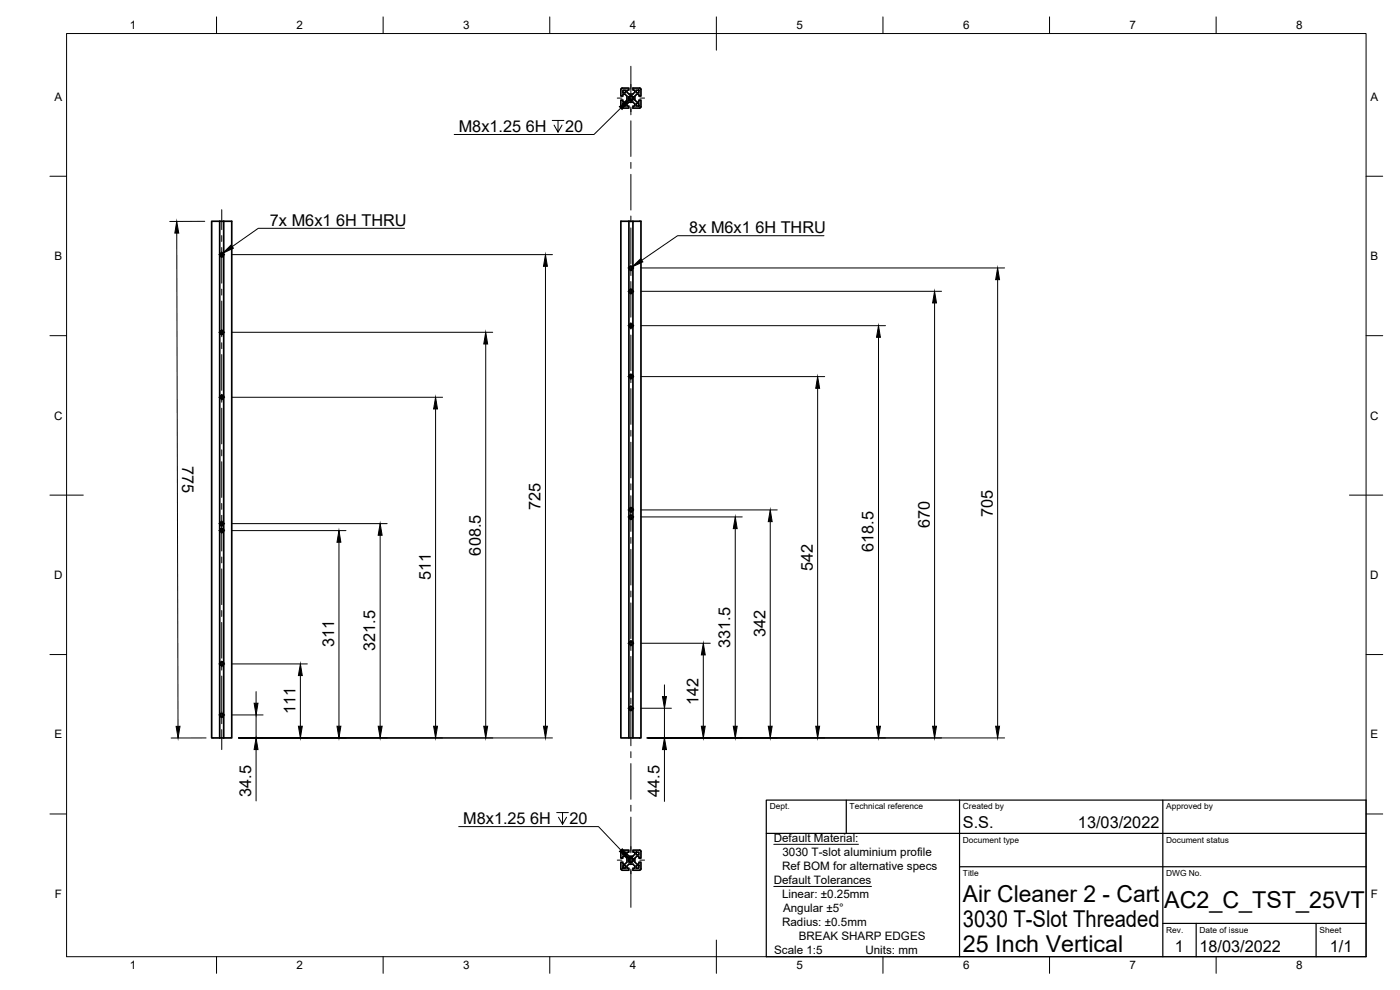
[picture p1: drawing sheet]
<svg xmlns="http://www.w3.org/2000/svg" width="420mm" height="297mm" viewBox="0 0 420 297" stroke-linecap="round" stroke-linejoin="round" font-family="sans-serif">
<!-- layer: Visible -->
<g fill="none" stroke="#000" stroke-width=".51">
<path d="M186.3 26.8v2h.6v-.6h.6l.7 .6v1.2l-.7 .6h-.6v-.6h-.6v2M186.4 26.8l.3-.4h2v.6h-.5v.6l.5 .6h1.2l.6-.6v-.6h-.6v-.6h2.1l.4 .4M186.9 27h.8v.8h-.8zM186.9 31h.8v.8h-.8zM188.8 29l.5-.3 .6 .3M189.6 30.2h-.6l-.3-.3 .1-.9-.1 .7 .6 .4 .6-.4v-.7l.1 .8-.4 .4M190.9 27h.8v.8h-.8zM190.9 31h.8v.8h-.8zM192.4 26.8v2h-.7v-.6h-.5l-.7 .6v1.2l.7 .6h.5v-.6h.7v2l-.2 .4h-2.3v-.6h.6v-.6l-.6-.6h-1.2l-.5 .6v.6h.5v.6h-2l-.3-.4M65.9 66.4h-2.4v155h3.6M65.9 66.4h1.2M65.9 66.4v155"/>
<path d="M66.1 76.1v.5l.3 .3 .6-.2v-.6l.1 .5-.2 .3h-.7l-.2-.4zM66.9 76.1l-.3-.2-.4 .2M67.1 66.4h2.5v155h-2.5M67.1 66.4v155M186.3 66.4h2.4v155h-2.4zM188.7 66.4h1.2M189.9 66.4h2.5v155h-2.5zM66.1 99.4l-.1 .6 .5 .3 .6-.4-.2-.5M66.1 99.4v.5l.3 .3 .6-.2-.1-.6M66.9 99.4l-.4-.2-.3 .2M189 80.1l-.1 .5 .3 .3 .6-.2v-.6l.1 .5-.2 .3h-.7l-.2-.4zM189.7 97.4l-.4-.2-.3 .2"/>
<path d="M189.7 87l-.3-.1-.4 .1M189.7 80.1l-.3-.2-.4 .2M66 119.1l.2 .4 .4 .2M66.2 118.8l.3-.2 .5 .2v.7l-.5 .2 .5-.2v-.5l-.5-.3-.5 .4zM188.9 112.9l.1 .4 .4 .2M189 112.6l.3-.2 .5 .2v.7l-.4 .2 .4-.2v-.5l-.5-.3-.5 .4zM66 159.1l.2 .4 .4 .2M66.9 156.8l-.4-.2-.3 .2M188.9 152.9l.1 .4 .4 .2M189 152.6l.5-.2 .3 .2 .1 .5-.2 .3-.3 .1 .4-.3-.1-.5-.5-.2-.4 .4zM189.7 154.8l-.4-.2-.3 .2M66 199.1l.2 .4 .4 .2"/>
<path d="M66.2 198.8l.5-.2 .3 .2 .1 .5-.2 .3-.4 .1 .5-.3-.1-.5-.5-.2-.4 .4zM188.9 192.9l.1 .4 .4 .2M189.9 192.7l-.1 .6-.4 .2M189.9 192.7l-.5-.3-.5 .3-.1 .2 .2-.3 .4-.1 .4 .3v.4l-.4 .3M66.1 214.2l-.1 .6 .5 .3 .5-.3-.1-.6M66.1 214.2v.6l.4 .2 .5-.2-.1-.6M66.9 214.2l-.4-.2-.3 .2M189.7 212.2l-.4-.2-.3 .2M188.7 221.4h1.2M186.3 255.5v2h.6v-.6h.6l.7 .6v1.2l-.7 .6h-.6v-.6h-.6v2M186.4 255.5l.3-.4h2v.6h-.5v.6l.5 .6h1.2l.6-.6v-.6h-.6v-.6h2.3l.2 .4v2h-.7v-.6h-.5l-.7 .6v1.2l.7 .6h.5v-.6h.7v2M186.9 259.7h.8v.8h-.8z"/>
<path d="M186.9 255.7h.8v.8h-.8zM188.8 258.5l.5 .3 .6-.3M189.6 257.3l.4 .4v.6l-.1 .2 .1-.4-.1-.5-.6-.2-.6 .4 .1 .7-.2-.4 .1-.5 .4-.3h.5M190.9 259.7h.8v.8h-.8zM190.9 255.7h.8v.8h-.8zM186.4 260.7l.3 .4h2v-.6h-.5v-.6l.5-.6h1.2l.6 .6v.6h-.6v.6h2.1l.4-.4"/>
<circle cx="189.3" cy="29.4" r=".6"/>
<circle cx="189.4" cy="87.5" r=".51"/>
<circle cx="189.4" cy="97.8" r=".51"/>
<circle cx="66.5" cy="157.2" r=".51"/>
<circle cx="66.6" cy="159.1" r=".51"/>
<circle cx="189.4" cy="155.2" r=".51"/>
<circle cx="189.4" cy="212.6" r=".51"/>
<circle cx="189.3" cy="258.1" r=".6"/>
</g>
<circle cx="188.8" cy="258.5" r=".24" fill="#000" stroke="#000" stroke-width=".3"/>
<!-- layer: Border -->
<g fill="none" stroke="#000" stroke-width=".3">
<path d="M20 10.1h390v276.9h-390zM65 5.1v5M115 5.1v5M165 5.1v5M215 5.1v10M265 5.1v5M315 5.1v5M365 5.1v5M15 52.9h5M410 52.9h5M15 100.7h5M410 100.7h5"/>
<path d="M15 148.6h10M405 148.6h10M15 196.4h5M410 196.4h5M15 244.2h5M410 244.2h5M65 287v5M115 287v5M165 287v5M215 282.1v9.9M265 287v5M315 287v5"/>
<path d="M365 287v5"/>
</g>
<!-- layer: TitleBlock -->
<path d="M230 240.1h180v46.9h-180zM230 250h180M254 240.1v9.9M288 240.1v46.9M349 240.1v46.9M288 260.1h122M349 277.1h61M359 277.1v9.9M395 277.1v9.9" fill="none" stroke="#000" stroke-width=".36"/>
<!-- layer: Annotations -->
<path d="M165.7 36.1h3.5M167.5 36.1v3.6l-1.2-2.2M168.7 37.5l-1.2 2.2M186.3 32.4l-8 8h-42M121.4 68.5h-43.9l-7.8 5.5M247.3 70.7h-44l-10.7 7.4M137.7 248h41.9l6.7 7.1M167.1 243.8h3.5M168.8 243.8v3.5l-1.2-2.1M170 245.2l-1.2 2.1M232.2 253.3h25.4M232.2 266h29.3" fill="none" stroke="#000" stroke-width=".3"/>
<path d="M185.9 32l2.9-2-2.1 2.8zM66.8 76l2.6-2.5 .6 1zM189.7 80.1l2.6-2.5 .6 1zM185.9 255.5l.9-.8 1.9 2.9z" fill="#000" stroke="#000" stroke-width=".3"/>
<!-- layer: Center Lines -->
<g fill="none" stroke="#000" stroke-width=".3">
<path d="M189.3 19.9v11M185.3 29.4h1.4M188.4 29.4h1.8M189.3 32.1v2.3M189.3 36.2v10.8M192 29.4h1.4M189.3 48.7v1.8M189.3 52.3v10.7M65.7 76.4h1.7M66.5 62.9v6M66.5 70.7v1.8M66.5 74.3v10.7"/>
<path d="M189.3 64.8v1.8M189.3 68.4v10.7M189.3 79.5v3.2M65.7 99.7h1.7M66.5 86.7v1.8M66.5 90.3v10.7M188.4 97.7h1.8M188.4 80.4h1.8M188.4 87.4h1.8M189.3 84.5v10.7M189.3 96.8v1.9M65.7 119.2h1.7"/>
<path d="M66.5 102.8v1.8M66.5 106.4v10.7M66.5 118.3v2.4M188.4 113h1.8M189.3 100.5v10.7M189.3 112.1v2.7M189.3 116.6v10.7M66.5 122.5v10.7M66.5 135v1.8M66.5 138.5v10.8M189.3 129.1v1.8M189.3 132.7v10.7"/>
<path d="M65.7 157.1h1.7M65.7 159.2h1.7M66.5 151.1v1.7M66.5 154.6v10.7M188.4 155.1h1.8M188.4 153h1.8M189.3 145.2v1.8M189.3 148.7v10.8M66.5 167.1v1.8M66.5 170.7v10.7M189.3 161.3v1.7M189.3 164.8v10.7"/>
<path d="M189.3 177.3v1.8M65.7 199.2h1.7M66.5 183.2v1.8M66.5 186.8v10.7M66.5 198.3v2.7M188.4 193h1.8M189.3 180.9v10.7M189.3 192.1v3.1M189.3 197v10.7M65.7 214.5h1.7M66.5 202.8v14.3M66.5 218.9v6"/>
<path d="M188.4 212.5h1.8M189.3 209.5v1.8M189.3 211.6v12.2M189.3 225.5v1.8M189.3 229.1v10.7M185.3 258.1h1.4M188.4 258.1h1.8M189.3 241.6v1.8M189.3 245.2v10.7M189.3 257.2v2.3M192 258.1h1.4M189.3 260.8v11.5"/>
</g>
<!-- layer: Dimensions -->
<g fill="none" stroke="#000" stroke-width=".3">
<path d="M53 69.9l.4 148M61.4 66.4h-10.5M69.5 76.4h96.3M163.7 79.9v138M69.5 99.7h78.4M192.3 97.7h73.4M192.3 80.4h109.2M192.3 87.4h90.3M280.5 90.9v127M299.4 83.9v134M69.5 119.2h63.3M145.8 103.2v114.7"/>
<path d="M192.3 113h55.2M245.4 116.5v101.4M263.7 101.2v116.7M130.7 122.7v95.2M69.5 159.2h34.3M69.5 157.1h46.7M192.3 155.1h30.5M192.3 153h41M220.7 158.6v59.3M231.2 156.5v61.4M101.7 162.7v55.2M114.1 160.6v57.3"/>
<path d="M69.5 199.2h22.7M192.3 193h20.9M211.1 196.5v21.4M69.5 214.5h9.5M76.9 207.5v3.5M76.9 214.5v6.9M90.1 202.7v15.2M192.3 212.5h9.2M199.4 205.5v3.5M199.4 212.5v8.9M61.8 221.4h-10.4M71.6 221.4h94.2"/>
<path d="M76.9 224.9v15.4M194 221.4h107.5M199.4 224.9v15.6"/>
</g>
<g fill="#000" stroke="#000" stroke-width=".3">
<path d="M53 66.4l.6 3.5h-1.1zM163.7 76.4l.6 3.5h-1.2zM280.5 87.4l.6 3.5h-1.2zM299.4 80.4l.6 3.5h-1.2zM145.8 99.7l.5 3.5h-1.1zM245.4 113l.6 3.5h-1.2zM263.7 97.7l.5 3.5h-1.1zM130.7 119.2l.6 3.5h-1.2zM220.7 155.1l.5 3.5h-1.1zM231.2 153l.5 3.5h-1.1zM101.7 159.2l.6 3.5h-1.2zM114.1 157.1l.6 3.5h-1.2z"/>
<path d="M211.1 193l.5 3.5h-1.1zM52.9 217.9h1.1l-.6 3.5zM76.3 211h1.1l-.5 3.5zM89.6 217.9h1.1l-.6 3.5zM90.1 199.2l.6 3.5h-1.1zM101.1 217.9h1.2l-.6 3.5zM113.5 217.9h1.2l-.6 3.5zM130.1 217.9h1.2l-.6 3.5zM145.2 217.9h1.1l-.5 3.5zM163.1 217.9h1.2l-.6 3.5zM198.8 209h1.2l-.6 3.5zM210.5 217.9h1.1l-.5 3.5z"/>
<path d="M220.1 217.9h1.1l-.5 3.5zM230.6 217.9h1.1l-.5 3.5zM244.8 217.9h1.2l-.6 3.5zM263.1 217.9h1.1l-.5 3.5zM279.9 217.9h1.2l-.6 3.5zM298.8 217.9h1.2l-.6 3.5zM76.9 221.4l.5 3.5h-1.1zM199.4 221.4l.6 3.5h-1.2z"/>
</g>
<g font-size="7">
<text x="289" y="270.6">Air Cleaner 2 - Cart</text>
<text x="349.4" y="272.3">AC2_C_TST_25VT</text>
<text x="289" y="278.1">3030 T-Slot Threaded</text>
<text x="289" y="285.5">25 Inch Vertical</text>
</g>
<g font-size="4.9">
<text x="137.7" y="39.7">M8x1.25</text>
<text x="157.8" y="39.7">6H</text>
<text x="169.6" y="39.7">20</text>
<text x="81" y="67.8">7x M6x1</text>
<text x="100.9" y="67.8">6H THRU</text>
<text x="206.9" y="70">8x M6x1</text>
<text x="226.7" y="70">6H THRU</text>
<text x="54.7" y="139.8" transform="rotate(90 54.7 139.8)">775</text>
<text x="162.2" y="153" transform="rotate(-90 162.2 153)">725</text>
<text x="297.9" y="155" transform="rotate(-90 297.9 155)">705</text>
<text x="279" y="158.5" transform="rotate(-90 279 158.5)">670</text>
<text x="144.3" y="166.7" transform="rotate(-90 144.3 166.7)">608.5</text>
<text x="262.2" y="165.7" transform="rotate(-90 262.2 165.7)">618.5</text>
<text x="243.9" y="171.2" transform="rotate(-90 243.9 171.2)">542</text>
<text x="129.3" y="174" transform="rotate(-90 129.3 174)">511</text>
<text x="229.7" y="191.2" transform="rotate(-90 229.7 191.2)">342</text>
<text x="100.3" y="194" transform="rotate(-90 100.3 194)">311</text>
<text x="112.6" y="195.4" transform="rotate(-90 112.6 195.4)">321.5</text>
<text x="219.2" y="194.4" transform="rotate(-90 219.2 194.4)">331.5</text>
<text x="88.7" y="214.2" transform="rotate(-90 88.7 214.2)">111</text>
<text x="209.7" y="211.4" transform="rotate(-90 209.7 211.4)">142</text>
<text x="75.4" y="239.1" transform="rotate(-90 75.4 239.1)">34.5</text>
<text x="198" y="239.1" transform="rotate(-90 198 239.1)">44.5</text>
<text x="139" y="247.3">M8x1.25</text>
<text x="159.1" y="247.3">6H</text>
<text x="170.9" y="247.3">20</text>
<text x="289" y="248.5">S.S.</text>
<text x="323.5" y="248.5">13/03/2022</text>
<text x="352.6" y="285.7">1</text>
<text x="360" y="285.5">18/03/2022</text>
<text x="399.1" y="285.7">1/1</text>
</g>
<g font-size="3.5">
<text x="39" y="8.8">1</text>
<text x="89" y="8.8">2</text>
<text x="139" y="8.8">3</text>
<text x="189" y="8.8">4</text>
<text x="239" y="8.8">5</text>
<text x="289" y="8.8">6</text>
<text x="339" y="8.8">7</text>
<text x="389" y="8.8">8</text>
<text x="16.3" y="30.2">A</text>
<text x="411.3" y="30.2">A</text>
<text x="16.3" y="78">B</text>
<text x="411.3" y="78">B</text>
<text x="16.2" y="125.9">C</text>
<text x="411.2" y="125.9">C</text>
<text x="16.2" y="173.7">D</text>
<text x="411.2" y="173.7">D</text>
<text x="16.3" y="221.6">E</text>
<text x="411.3" y="221.6">E</text>
<text x="232.2" y="252.6">Default Material:</text>
<text x="234.8" y="256.8">3030 T-slot aluminium profile</text>
<text x="234.7" y="261">Ref BOM for alternative specs</text>
<text x="16.4" y="269.4">F</text>
<text x="232.2" y="265.2">Default Tolerances</text>
<text x="234.7" y="269.4">Linear: ±0.25mm</text>
<text x="411.4" y="269.4">F</text>
<text x="235" y="273.6">Angular ±5°</text>
<text x="234.7" y="277.7">Radius: ±0.5mm</text>
<text x="239.7" y="281.9">BREAK SHARP EDGES</text>
<text x="232.3" y="286.2">Scale 1:5</text>
<text x="259.7" y="286.2">Units: mm</text>
<text x="39" y="290.8">1</text>
<text x="89" y="290.8">2</text>
<text x="139" y="290.8">3</text>
<text x="189" y="290.8">4</text>
<text x="239" y="290.8">5</text>
<text x="289" y="290.8">6</text>
<text x="339" y="290.8">7</text>
<text x="389" y="290.8">8</text>
</g>
<g font-size="2.5">
<text x="231" y="242.9">Dept.</text>
<text x="255" y="242.9">Technical reference</text>
<text x="289" y="242.9">Created by</text>
<text x="350" y="242.9">Approved by</text>
<text x="289" y="252.8">Document type</text>
<text x="350" y="252.8">Document status</text>
<text x="289" y="262.9">Title</text>
<text x="350" y="262.9">DWG No.</text>
<text x="350" y="279.9">Rev.</text>
<text x="360" y="279.9">Date of issue</text>
<text x="396" y="279.9">Sheet</text>
</g>
</svg>
